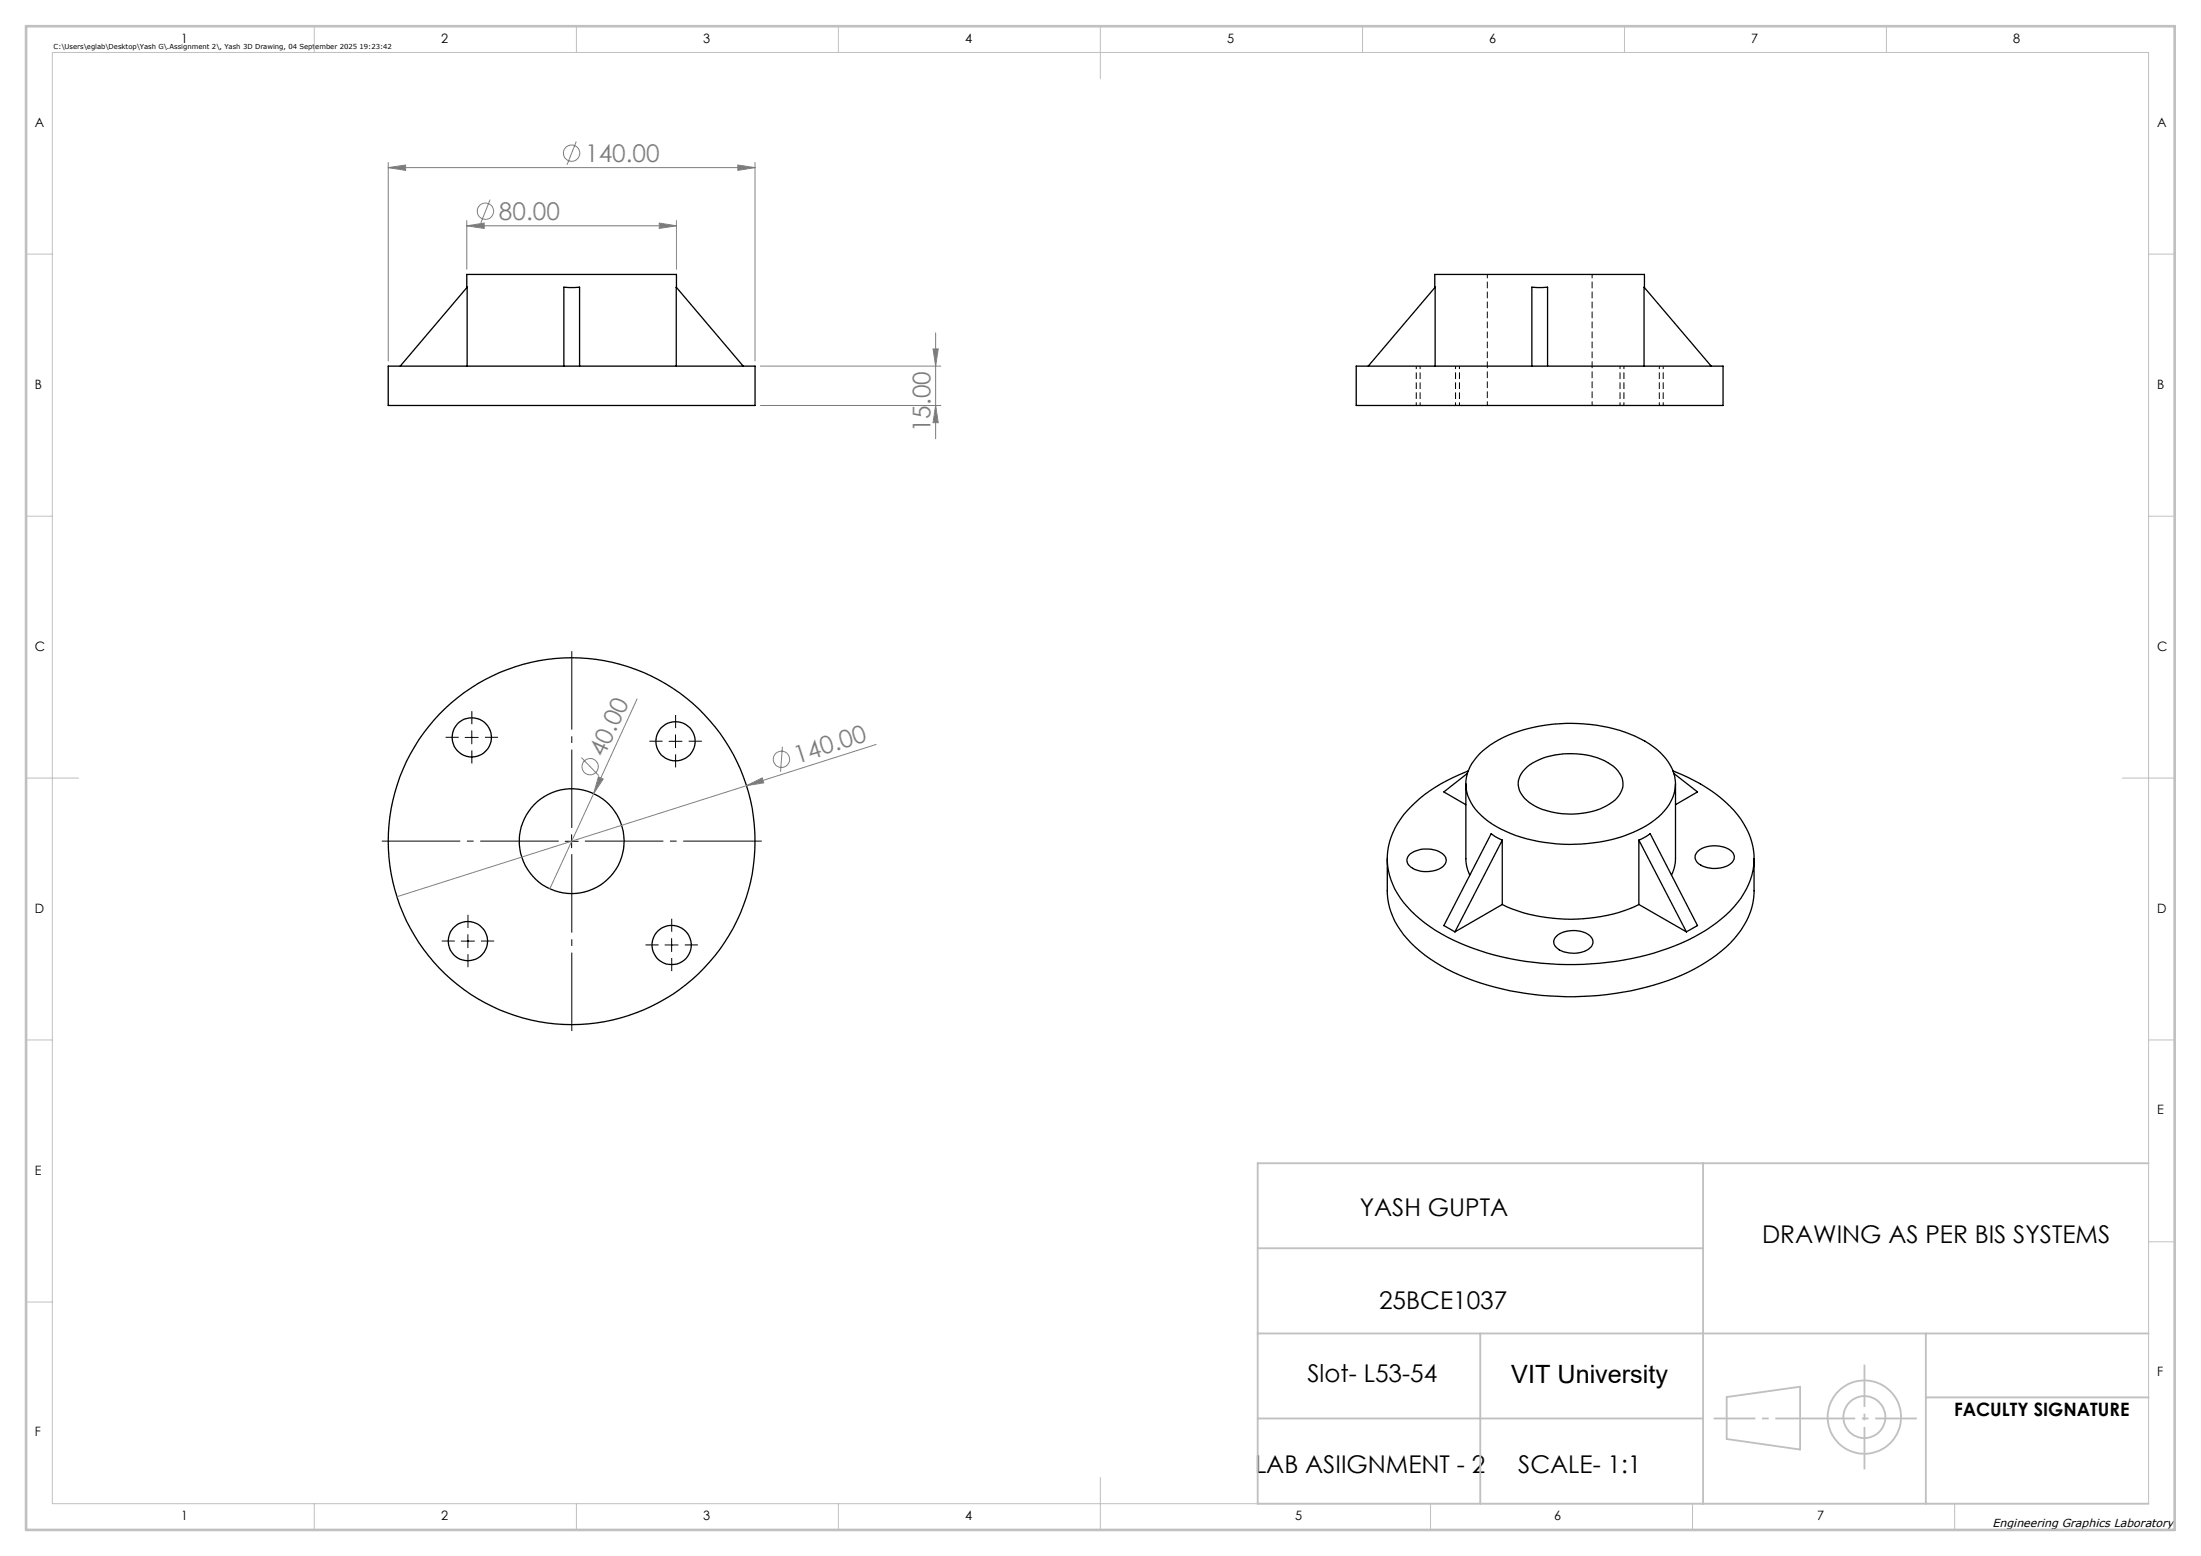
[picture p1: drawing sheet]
<svg xmlns="http://www.w3.org/2000/svg" width="420mm" height="297mm" viewBox="0 0 420 297" stroke-linecap="round" stroke-linejoin="round" font-family="sans-serif">
<g fill="none" stroke="#000" stroke-width=".25">
<path d="M89.1 54.9v-2.5h40v2.5M273.8 54.9v-2.5h40v2.5M74.1 69.9h70v7.5h-70zM76.4 69.9l12.7-15.1v15.1M107.6 69.9v-15.1h3v15.1M129 69.9v-15.1l12.8 15.1M258.8 69.9h70v7.5h-70zM261.1 69.9l12.8-15.1v15.1M292.3 69.9v-15.1h3v15.1M313.7 69.9v-15.1l12.8 15.1M279.7 149.6v14.3l.2 1.4 .6 1.7M280 147.6l-4.5 3.6 4.2 2.4"/>
<path d="M280.2 147.1a27.8 27.8 0 0 0-13 9.3 12.7 12.7 0 0 0 1.3 16.7 32.7 32.7 0 0 0 15.3 8.8 57.2 57.2 0 0 0 37.1-1.9 25.9 25.9 0 0 0 11.8-9.4 12.5 12.5 0 0 0-1.1-15.1 28.8 28.8 0 0 0-12.4-8.4M282.3 143.9a22.4 22.4 0 0 1 13-5.5 30.3 30.3 0 0 1 19.4 3.6 9.8 9.8 0 0 1 5 7.4 9.3 9.3 0 0 1-4.6 7.6 29.5 29.5 0 0 1-20.4 3.8 22.8 22.8 0 0 1-12.1-5.2 7.6 7.6 0 0 1-1.8-9.8zM291.4 146.4a14.8 14.8 0 0 1 12.7-2 8 8 0 0 1 5.4 4.1 4.3 4.3 0 0 1-2.3 4.9 15.3 15.3 0 0 1-14.9 .1 4.4 4.4 0 0 1-2.4-4.9l.7-1.4zM319.4 147.6l4.5 3.6-4.2 2.4M319.7 149.6v14.3l-.1 1.4-.7 1.7M264.7 163.9v6.1a14.6 14.6 0 0 0 5.4 10.8 36.5 36.5 0 0 0 16.6 8 56.2 56.2 0 0 0 35.5-3.2 24.4 24.4 0 0 0 11-9.7l.5-.9a12 12 0 0 0 1-5v-6.1M269.1 163a5.6 5.6 0 0 1 6.4 .2 1.6 1.6 0 0 1-.8 2.6 5.2 5.2 0 0 1-6-.8l-.2-.9 .1-.6zM286.7 172.6a31.5 31.5 0 0 0 26 0M286.7 160.4l-2.1-1.3-9.1 17.6 2.1 1.2M286.7 172.6l-9.1 5.3M286.7 160.4v12.2M286.7 160.4l-9.1 17.5"/>
<path d="M296.9 178.9a5.3 5.3 0 0 1 6.6-.2 1.51 1.51 0 0 1-.4 2.5 5.6 5.6 0 0 1-6.1-.4 1.37 1.37 0 0 1-.1-1.9zM312.7 160.4l2.2-1.3 9 17.6-2.1 1.2M312.7 172.6l9.1 5.3M312.7 160.4v12.2M312.7 160.4l9.1 17.5M324.1 162.4a5.4 5.4 0 0 1 6.4 .2 1.51 1.51 0 0 1-.5 2.4 5.5 5.5 0 0 1-6.1-.3 1.47 1.47 0 0 1 .2-2.3z"/>
<circle cx="90" cy="140.8" r="3.7"/>
<circle cx="128.9" cy="141.5" r="3.7"/>
<circle cx="89.3" cy="179.6" r="3.7"/>
<circle cx="109.1" cy="160.6" r="10"/>
<circle cx="109.1" cy="160.6" r="35"/>
<circle cx="128.2" cy="180.4" r="3.7"/>
</g>
<path d="M270.3 69.9v7.5M271 69.9v7.5M277.8 77.4v-7.5M278.5 77.4v-7.5M309.1 69.9v7.5M309.9 69.9v7.5M316.6 77.4v-7.5M317.4 77.4v-7.5" fill="none" stroke="#000" stroke-width=".19" stroke-dasharray="1.3 .6" stroke-dashoffset=".7" stroke-linecap="butt"/>
<path d="M283.8 52.4v25M303.8 77.4v-25" fill="none" stroke="#000" stroke-width=".19" stroke-dasharray="1.3 .6" stroke-dashoffset=".5" stroke-linecap="butt"/>
<g fill="none" stroke="#808080" stroke-width=".19">
<path d="M74.1 32l3.3-.5v1zM74.1 31v37.9M74.1 32h70M93.5 38.1l-1.7 4.4M110 27l-1.8 4.5M140.8 31.5l3.3 .5-3.3 .5zM144.1 31v37.9M89.1 43.1l3.3-.5v1zM89.1 42.1v9.3M89.1 43.1h40M125.8 42.6l3.3 .5-3.3 .5zM129.1 42.1v9.3"/>
<path d="M145.1 77.4h34.4M145.1 69.9h34.4M178 66.6h1l-.5 3.3zM178.5 77.4l.5 3.3h-1zM178.5 63.5v20.2M121.6 133.4l-8.3 18.1M110.9 144.6l3.4 3.5M113.3 151.5l-8.4 18.1M114.2 148.3l.9 .4-1.8 2.8zM142.5 150l3-1.5 .2 .9zM142.5 150l-66.8 21.2M149.3 142.6l-.4 4.7"/>
<path d="M167.2 142.1l-24.7 7.9"/>
<circle cx="109.1" cy="29.2" r="1.55"/>
<circle cx="92.6" cy="40.3" r="1.55"/>
<circle cx="112.6" cy="146.3" r="1.56"/>
<circle cx="149.1" cy="144.9" r="1.56"/>
</g>
<g fill="none" stroke="#c0c0c0" stroke-width=".35">
<path d="M240 238.3h85M325 222v65M410 222h-170v65h170M240 254.5h170M282.5 254.5v32.5M367.5 254.5v32.5M240 270.8h85M329.5 266.7l14-2v12l-14-2zM367.5 266.7h42.5"/>
<circle cx="355.8" cy="270.5" r="7"/>
<circle cx="355.8" cy="270.5" r="4"/>
</g>
<path d="M109.1 158v-33.7M106.6 160.5h-33.7M109.1 163v33.8M111.6 160.5h33.8" fill="none" stroke="#000" stroke-width=".19" stroke-dasharray="15.2 1.3 1.3 1.3" stroke-dashoffset=".3" stroke-linecap="butt"/>
<g fill="none" stroke="#000" stroke-width=".19" stroke-dasharray="15.2 1.3 1.3 1.3" stroke-linecap="butt">
<path d="M90 138.2v-2.5M128.9 139v-2.5M87.5 140.7h-2.5M90 143.2v2.5M92.5 140.7h2.5M126.4 141.5h-2.5M128.9 144v2.5M131.4 141.5h2.5M86.8 179.6h-2.5M89.3 177.1v-2.5M91.8 179.6h2.5M128.2 177.9v-2.5"/>
<path d="M89.3 182.1v2.5M125.7 180.4h-2.5M128.2 182.9v2.5M130.7 180.4h2.5"/>
</g>
<path d="M327 270.8h38.8" fill="none" stroke="#c0c0c0" stroke-width=".35" stroke-dasharray="15.2 1.3 1.3 1.3" stroke-dashoffset="7.3" stroke-linecap="butt"/>
<path d="M355.8 260.5v20" fill="none" stroke="#c0c0c0" stroke-width=".35" stroke-dasharray="15.2 1.3 1.3 1.3" stroke-dashoffset="7.1" stroke-linecap="butt"/>
<path d="M90 139.5v2.5M88.8 140.8h2.5M109.1 159.3v2.5M127.7 141.5h2.4M128.9 140.3v2.4M88 179.6h2.5M89.3 178.4v2.5M107.8 160.6h2.5M128.2 179.1v2.5M126.9 180.4h2.5" fill="none" stroke="#000" stroke-width=".19"/>
<g fill="none" stroke="#c0c0c0" stroke-width=".19">
<path d="M10 10h400v277h-400zM60 5v5M110 5v5M160 5v5M210 5v10M260 5v5M310 5v5M360 5v5M5 48.5h5M410 48.5h5M5 98.5h5M410 98.5h5"/>
<path d="M5 148.5h10M405 148.5h10M5 198.5h5M410 198.5h5M410 237h5M5 248.5h5M60 287v5M110 287v5M160 287v5M210 282v10M273 287v5M323 287v5"/>
<path d="M373 287v5"/>
</g>
<path d="M5 5h410v287h-410z" fill="none" stroke="#c0c0c0" stroke-width=".5"/>
<g fill="#808080">
<path d="M142.5 150l3-1.5 .2 .9z"/>
<path d="M114.2 148.3l.9 .4-1.8 2.8z"/>
<path d="M125.8 42.6l3.3 .5-3.3 .5zM89.1 43.1l3.3-.5v1zM140.8 31.5l3.3 .5-3.3 .5zM74.1 32l3.3-.5v1z"/>
<path d="M178.5 77.4l.5 3.3h-1zM178 66.6h1l-.5 3.3z"/>
</g>
<text font-size="4.8" x="288.4" y="264">VIT University</text>
<g font-size="4.7" fill="#808080">
<text x="111.7" y="30.9">140.00</text>
<text x="95.2" y="42">80.00</text>
<text x="177.5" y="82.5" transform="rotate(-90 177.5 82.5)">15.00</text>
<text x="115.3" y="144.7" transform="rotate(-65 115.3 144.7)">40.00</text>
<text x="152.1" y="145.8" transform="rotate(-18 152.1 145.8)">140.00</text>
</g>
<g font-size="4.7">
<text x="259.5" y="232">YASH GUPTA</text>
<text x="336.2" y="237.2">DRAWING AS PER BIS SYSTEMS</text>
<text x="263.2" y="249.8">25BCE1037</text>
<text x="249.5" y="263.8">Slot- L53-54</text>
<text x="239.5" y="281.2">LAB ASIIGNMENT - 2</text>
<text x="289.7" y="281.2">SCALE- 1:1</text>
</g>
<text font-size="3.5" x="372.9" y="270.3">FACULTY SIGNATURE</text>
<g font-size="2.5">
<text x="34.6" y="8.2">1</text>
<text x="84.2" y="8.2">2</text>
<text x="134.2" y="8.2">3</text>
<text x="184.2" y="8.2">4</text>
<text x="234.2" y="8.2">5</text>
<text x="284.2" y="8.2">6</text>
<text x="334.2" y="8.2">7</text>
<text x="384.2" y="8.2">8</text>
<text x="6.7" y="24.2">A</text>
<text x="411.7" y="24.2">A</text>
<text x="6.7" y="74.2">B</text>
<text x="411.7" y="74.2">B</text>
<text x="6.7" y="124.2">C</text>
<text x="411.7" y="124.2">C</text>
<text x="6.7" y="174.2">D</text>
<text x="411.7" y="174.2">D</text>
<text x="411.7" y="212.7">E</text>
<text x="6.7" y="224.2">E</text>
<text x="411.7" y="262.7">F</text>
<text x="6.7" y="274.2">F</text>
<text x="34.6" y="290.2">1</text>
<text x="84.2" y="290.2">2</text>
<text x="134.2" y="290.2">3</text>
<text x="184.2" y="290.2">4</text>
<text x="247.2" y="290.2">5</text>
<text x="296.5" y="290.2">6</text>
<text x="346.8" y="290.2">7</text>
</g>
<text font-size="2.2" x="380.2" y="291.4">Engineering Graphics Laboratory</text>
<text font-size="1.3" x="10.2" y="9.3">C:\Users\eglab\Desktop\Yash G\.Assignment 2\, Yash 3D Drawing, 04 September 2025 19:23:42</text>
</svg>
